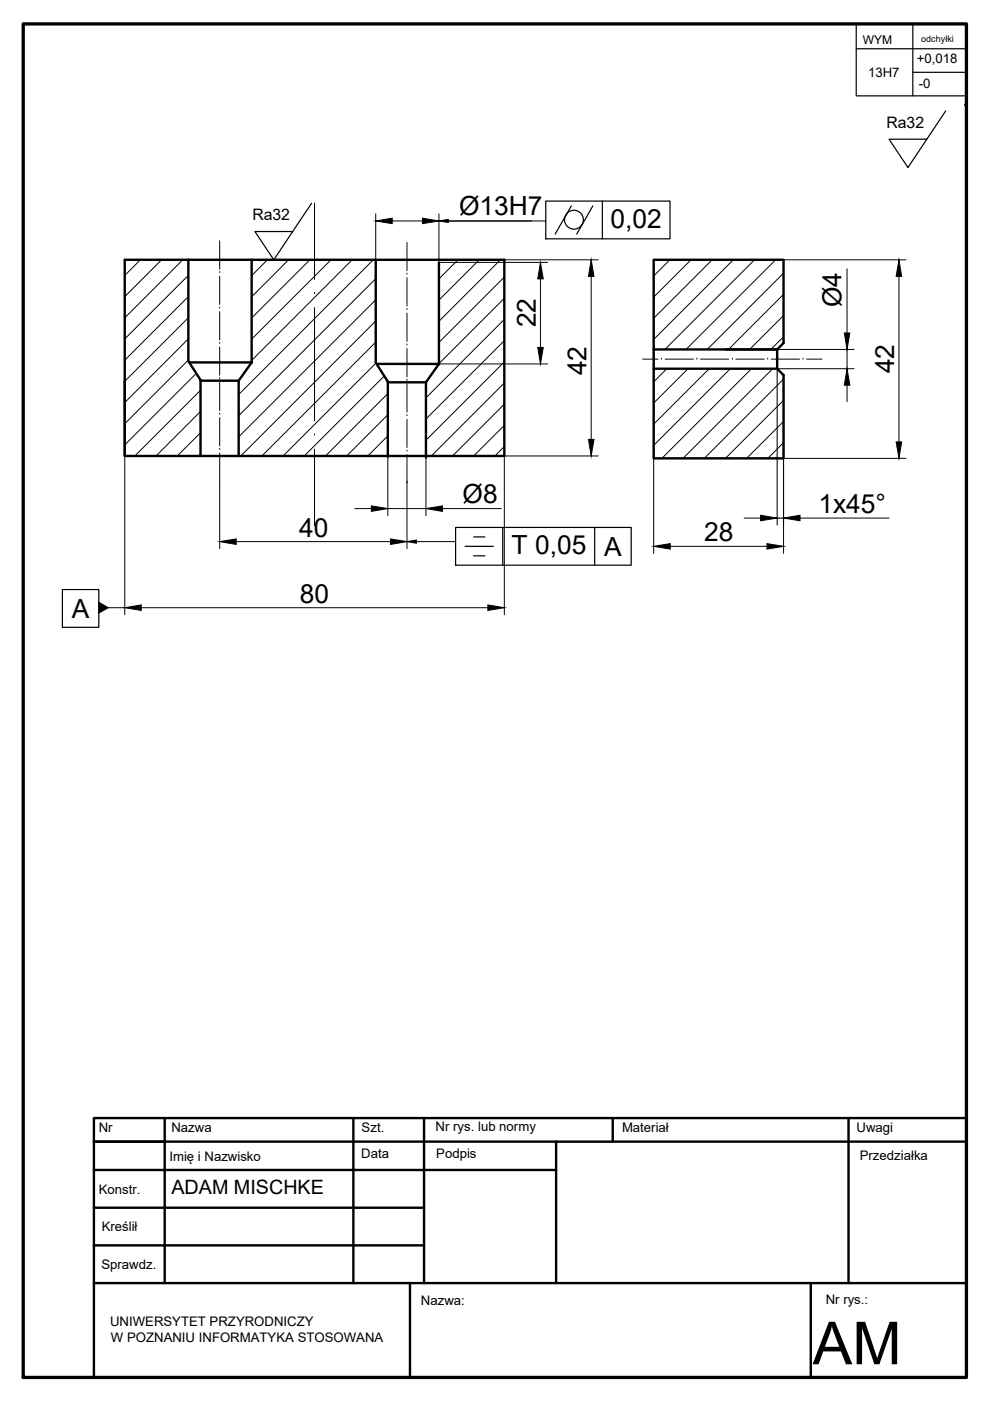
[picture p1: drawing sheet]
<svg xmlns="http://www.w3.org/2000/svg" width="210mm" height="297mm" viewBox="0 0 210 297" stroke-linecap="round" stroke-linejoin="round" font-family="sans-serif">
<!-- layer: linia obramowania -->
<path d="M4.9 5.1h200v286.9h-200z" fill="none" stroke="#000" stroke-width=".7"/>
<!-- layer: linia cienka -->
<g fill="none" stroke="#000" stroke-width=".21">
<path d="M29.8 55.1l-3.3 3.3M34.3 55.1l-7.8 7.8M38.7 55.1l-12.2 12.3M39.9 58.4l-13.4 13.5M56.7 55.1l-3.3 3.3M61.2 55.1l-7.8 7.8M65.7 55.1l-12.3 12.3M70.2 55.1l-16.8 16.8M74.7 55.1l-21.3 21.3M79.2 55.1l-28.6 28.6M79.7 59.1l-29.1 29M95.1 46.8h17.6"/>
<path d="M97.1 55.1l-4 4M101.6 55.1l-8.5 8.5M106.1 55.1l-13 13M106.9 58.7l-13.8 13.9M142 55.1l-3.4 3.4M146.5 55.1l-7.9 7.9M151 55.1l-12.4 12.4M155.5 55.1l-16.9 16.9M160 55.1l-19 19M164.5 55.1l-19 19M166.1 57.9l-16.2 16.2M39.9 62.9l-13.4 13.5"/>
<path d="M39.9 67.4l-13.4 13.4M39.9 71.8l-13.4 13.6M39.9 76.3l-13.4 13.5M41.6 79.2l-15.1 15.1M79.7 63.6l-29.1 29M79.7 68.1l-28.7 28.6M79.7 72.5l-24.2 24.2M79.7 77l-19.7 19.7M81.5 79.7l-17 17M106.9 63.2l-13.8 13.9M106.9 67.7l-16.6 16.7M106.9 72.2l-16.6 16.6"/>
<path d="M106.9 76.7l-16.6 16.6M141.4 78.2l-2.8 2.8M145.9 78.2l-7.3 7.3M150.4 78.2l-11.8 11.7M154.8 78.2l-16.2 16.2M159.3 78.2l-19 19M163.8 78.2l-19 19M166.1 62.4l-11.7 11.7M166.1 66.9l-7.2 7.2M166.1 71.4l-2.7 2.7M42.5 82.7l-13.9 14M42.5 87.2l-9.4 9.5"/>
<path d="M42.5 91.7l-4.9 5M42.5 96.2l-.4 .5M82.2 83.4l-13.2 13.3M82.2 87.9l-8.7 8.8M82.2 92.4l-4.2 4.3M106.9 81.2l-15.4 15.5M106.9 85.7l-11 11M106.9 90.2l-6.5 6.5M106.9 94.7l-2 2M138.6 97.2v-42.1h27.5v17.6l-1.3 1.4v4.1l1.3 1.3v17.7h-27.5h27.5M166.1 80.4l-16.8 16.8M166.1 84.9l-12.3 12.3"/>
<path d="M166.1 89.4l-7.8 7.8M166.1 93.8l-3.3 3.4M88.3 114.8h8.3M23 128.8h3.5M34.9 237.1h95M179.9 237.1h25v4.9M19.9 248.1v43.9h185M34.9 242v30M117.9 242h12M86.9 272h3M171.9 272h8"/>
</g>
<!-- layer: linia gruba -->
<g fill="none" stroke="#000" stroke-width=".51">
<path d="M26.5 55.1h80.4v41.6h-80.4zM39.9 55.1v21.4l2.6 4.1v16.1M53.4 55.3v21.6M79.7 55.4v21.5l2.5 4v15.9M93.1 55.6v21.7M138.6 55.1h27.5v17.6l-1.3 1.4v4.1l1.3 1.3v17.7h-27.5zM40.3 76.8h13.1l-2.8 3.9v16M80 77.2h13.1l-2.8 3.9v15.9M138.6 74.1h26.2M138.6 78.2h26.2M26.5 80.7v16M42.5 80.7h8.1"/>
<path d="M82.2 81.1h8.1M34.9 237.1v34.9M74.9 237.1v34.9M89.9 237.1v34.9M129.9 237.1v4.9M179.9 237.1v34.9M204.9 237.1h-185v54.9M19.9 242h185M19.9 256.1h70M19.9 248.1h98M117.9 242v30M19.9 272h185"/>
<path d="M19.9 264h70M86.9 272v20M171.9 272v20"/>
</g>
<!-- layer: 0 -->
<path d="M181.5 5.3v15h23M181.5 10.3h23M193.5 5.3v15M193.5 15.3h11M200.5 23.5l-8 12-4-6h8M204.5 22.3h.1M66.1 43.1l-8 12-4-6h8" fill="none" stroke="#000" stroke-width=".25"/>
<!-- layer: linia punktowa -->
<g fill="none" stroke="#000" stroke-width=".21">
<path d="M46.6 57.8h.1M46.6 51.1v6M46.6 58.6v5.9M66.7 43v16.2M86.3 58.1h.1M86.3 51.4v6M86.3 58.9v6M46.6 65.3h.1M46.6 72.8h.1M46.6 66v6.1M46.6 73.6v6M66.7 62.2h.1"/>
<path d="M66.7 65.2v24M86.3 65.6h.1M86.3 73.1h.1M86.3 66.4v6M86.3 73.9v6M136.3 76.1h3.2M140.3 76.1h.1M141 76.1h6M147.8 76.1h.1M148.5 76.1h6M155.3 76.1h.1M156 76.1h6"/>
<path d="M162.8 76.1h.1M163.5 76.1h6M170.3 76.1h.1M171 76.1h3.3M46.6 80.3h.1M46.6 87.8h.1M46.6 95.3h.1M46.6 81.1v5.9M46.6 88.5v6.1M46.6 96.1v5.9M66.7 92.2h.1M66.7 95.2v16.2"/>
<path d="M86.3 80.6h.1M86.3 88.1h.1M86.3 95.6h.1M86.3 81.4v6M86.3 88.9v6M86.3 96.4v6"/>
</g>
<!-- layer: wymiar cienka -->
<g fill="none" stroke="#000" stroke-width=".21">
<path d="M79.7 45.3v9.8M83.2 46.8h6.4M93.1 45.3v9.8M93.1 46.8h22.7M93.1 55.6h23M106.9 55.1h19.9M114.6 59.1v14.6M125.3 58.6v34.6M166.1 55.1h26M179.6 57v13.6M190.6 58.6v35.1M93.1 77.2h23"/>
<path d="M138.6 78.2v39.1M164.8 74.1h16.3M166.1 79.5v37.8M179.6 74.1v4.1M181.1 78.2h-16.3v33.1M26.5 96.7v33.6M82.2 96.8v12.5M90.3 96.8v12.5M126.8 96.7h-19.9v33.6M166.1 97.2h26M179.6 81.7v3.5M46.6 102v14.3"/>
<path d="M50.1 114.8h32.7M75.2 107.8h3.5M82.2 107.8h8.1M86.3 102v14.3M93.8 107.8h12.5M142.1 115.8h20.5M157.8 109.8h3.5M164.8 109.8h1.3M169.6 109.8h18.9M29.9 128.8h73.5"/>
</g>
<g fill="#000" stroke="#000" stroke-width=".21">
<path d="M79.7 46.8l3.5-.5v1.1zM89.6 46.3l3.5 .5-3.5 .6zM114.6 55.6l.6 3.5h-1.2zM125.3 55.1l.6 3.5h-1.1zM190.6 55.1l.6 3.5h-1.2zM114 73.7h1.2l-.6 3.5zM179 70.6h1.2l-.6 3.5zM124.8 93.2h1.1l-.6 3.5zM179.6 78.2l.6 3.5h-1.2zM190 93.7h1.2l-.6 3.5zM46.6 114.8l3.5-.5v1.1zM78.7 107.3l3.5 .5-3.5 .6z"/>
<path d="M82.8 114.3l3.5 .5-3.5 .6zM90.3 107.8l3.5-.5v1.1zM138.6 115.8l3.5-.5v1.1zM161.3 109.2l3.5 .6-3.5 .6zM162.6 115.3l3.5 .5-3.5 .6zM166.1 109.8l3.5-.6v1.2zM26.5 128.8l3.4-.5v1.1zM103.4 128.3l3.5 .5-3.5 .6z"/>
</g>
<!-- layer: linia cienka -->
<g fill="none" stroke="#000" stroke-width=".25">
<path d="M115.7 42.6h26.4v8h-26.4zM121.1 43.7l-3.4 5.9M125.7 43.7l-3.4 5.9M127.7 42.6v8M96.6 111.8h37.2v8h-37.2zM98.6 115.8h6M100.4 113.8h2.4M100.4 117.8h2.4M106.6 111.8v8M126.1 111.8v8M13.2 125h7.7v8h-7.7z"/>
<circle cx="121.7" cy="46.6" r="2"/>
</g>
<path d="M93.1 46.8l2-.3v.7zM86.3 114.8l2-.3v.7zM20.9 127.7l2.1 1.1-2.1 1.2z" fill="#000" stroke="#000" stroke-width=".21"/>
<text font-size="12.6" x="172.3" y="289.2">AM</text>
<g font-size="5.6">
<text x="97.3" y="45.7">Ø13H7</text>
<text x="129.5" y="48.3">0,02</text>
<text x="178.4" y="65.2" transform="rotate(-90 178.4 65.2)">Ø4</text>
<text x="113.6" y="69.4" transform="rotate(-90 113.6 69.4)">22</text>
<text x="124.3" y="79.6" transform="rotate(-90 124.3 79.6)">42</text>
<text x="189.6" y="79.1" transform="rotate(-90 189.6 79.1)">42</text>
<text x="98.1" y="106.7">Ø8</text>
<text x="63.4" y="113.8">40</text>
<text x="173.5" y="108.8">1x45°</text>
<text x="108.5" y="117.5">T 0,05</text>
<text x="128.1" y="117.8">A</text>
<text x="149.3" y="114.8">28</text>
<text x="15.2" y="131">A</text>
<text x="63.6" y="127.8">80</text>
</g>
<text font-size="4.2" x="36.3" y="253.2">ADAM MISCHKE</text>
<g font-size="3.3">
<text x="188" y="27">Ra32</text>
<text x="53.5" y="46.6">Ra32</text>
</g>
<g font-size="2.8">
<text x="184.1" y="16.4">13H7</text>
<text x="194.4" y="13.3">+0,018</text>
<text x="194.8" y="18.7">-0</text>
<text x="36.4" y="239.9">Nazwa</text>
<text x="76.7" y="240">Szt.</text>
<text x="92.4" y="239.7">Nr rys. lub normy</text>
<text x="20.9" y="240.1">Nr</text>
<text x="76.6" y="245.6">Data</text>
<text x="92.5" y="245.5">Podpis</text>
<text x="131.9" y="240">Materiał</text>
<text x="181.6" y="240">Uwagi</text>
<text x="182.3" y="245.9">Przedziałka</text>
<text x="35.9" y="246">Imię i Nazwisko</text>
<text x="20.9" y="253.1">Konstr.</text>
<text x="21.6" y="260.9">Kreślił</text>
<text x="21.5" y="269.1">Sprawdz.</text>
<text x="23.3" y="281.1">UNIWERSYTET PRZYRODNICZY</text>
<text x="89.3" y="276.6">Nazwa:</text>
<text x="175.1" y="276.4">Nr rys.:</text>
<text x="23.5" y="284.5">W POZNANIU INFORMATYKA STOSOWANA</text>
</g>
<text font-size="2.6" x="182.9" y="9.2">WYM</text>
<text font-size="1.9" x="195.3" y="8.8">odchyłki</text>
</svg>
